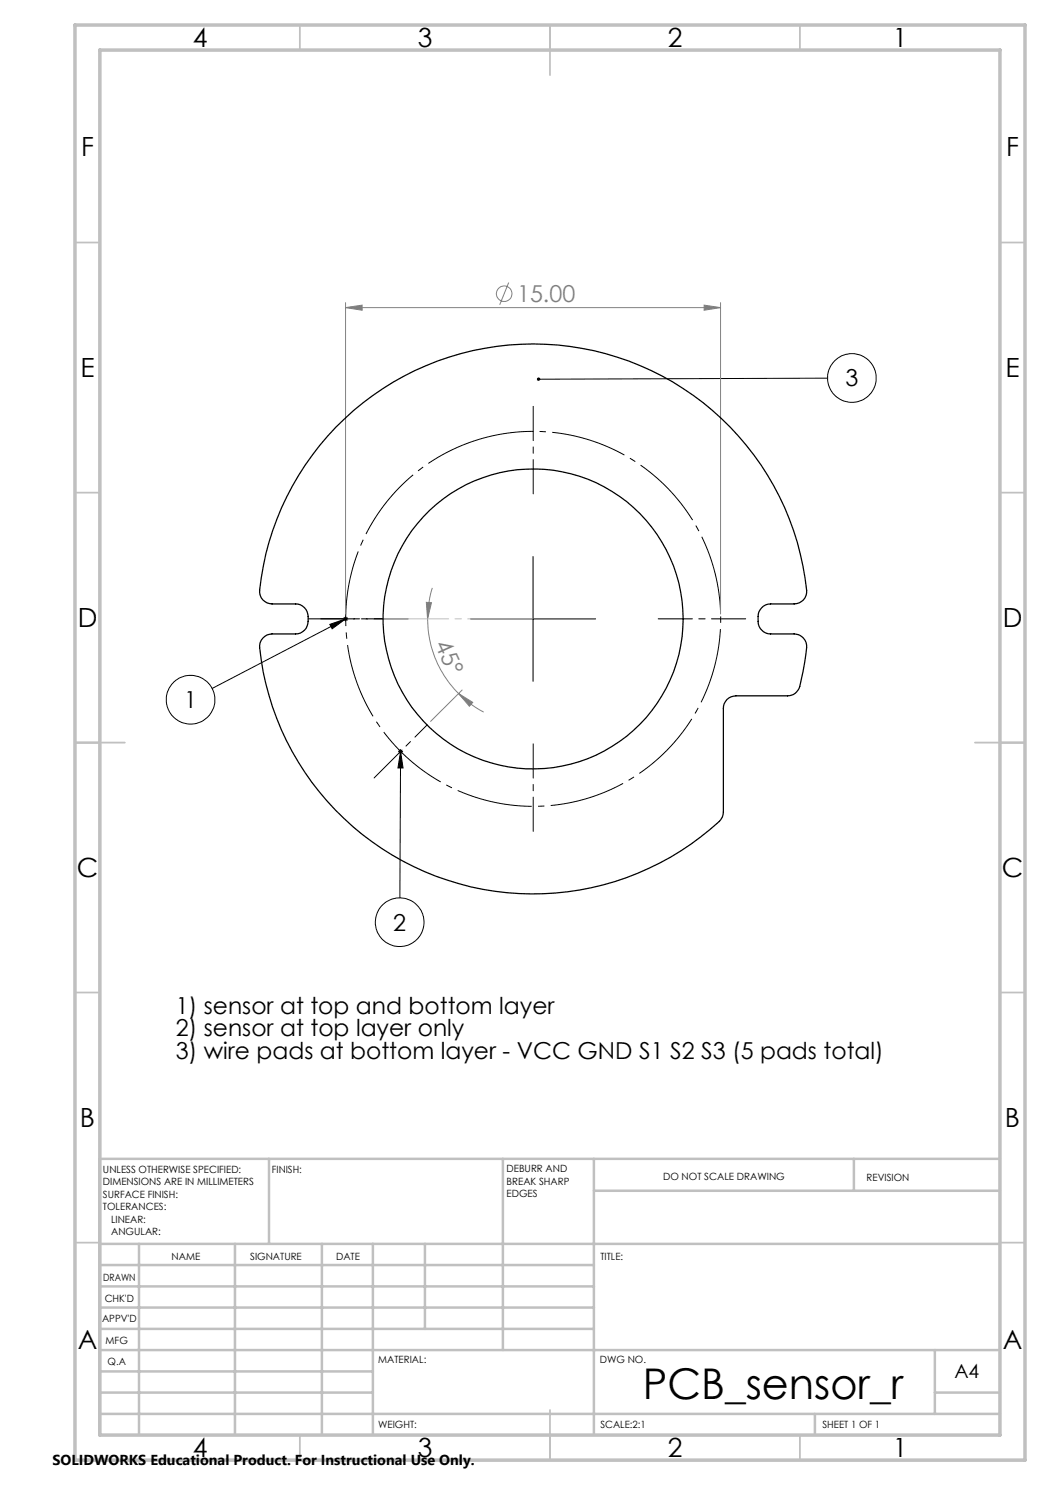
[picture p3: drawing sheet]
<svg xmlns="http://www.w3.org/2000/svg" width="210mm" height="297mm" viewBox="0 0 210 297" stroke-linecap="round" stroke-linejoin="round" font-family="sans-serif">
<g fill="none" stroke="#808080" stroke-width=".2">
<path d="M101.7 56.5l-1.8 4.5M69.1 61.5l3.3-.5v1.1zM69.1 60.5v62.3M69.1 61.5h75M140.8 61l3.3 .5-3.3 .6zM144.1 60.5v62.3M86.5 117.6a22.7 22.7 0 0 0-1 6.2M85.3 120.5h1l-.8 3.3zM85.5 123.8a21 21 0 0 0 6.2 14.9M91.7 138.7l2.8 1.8-.6 .7zM91.7 138.7a20.3 20.3 0 0 0 5 3.7M92.4 138l-6.3 6.3"/>
<circle cx="100.8" cy="58.7" r="1.56"/>
</g>
<g fill="none" stroke="#000" stroke-width=".2">
<path d="M165.5 75.6l-57.8 .2M106.6 111.3v25M66 124.9l3.1-1.1-2.7 2zM68.6 123.8h1M68.8 123.4l.7 .7M69.1 123.3v1M69.1 123.8l-26.7 13.9M69.5 123.4l-.7 .7M94.1 123.8h25M79.6 150.3h1M79.8 150l.7 .7M80.1 149.8v1"/>
<path d="M80.1 150.3l.5 3.3h-1zM80.1 150.3l-.1 29.3M80.5 150l-.7 .7"/>
<circle cx="170.4" cy="75.6" r="4.9"/>
<circle cx="38.1" cy="139.9" r="4.9"/>
<circle cx="79.9" cy="184.5" r="4.9"/>
</g>
<path d="M95.7 87.9a37.5 37.5 0 0 0-15.1 62.8 37.5 37.5 0 0 0 62.3-17.2 37.5 37.5 0 0 0-45.3-46.1l-1.9 .5" fill="none" stroke="#000" stroke-width=".2" stroke-dasharray="15.2 1.3 1.3 1.3" stroke-dashoffset="4.1" stroke-linecap="butt"/>
<path d="M106.6 98.8v-17.5M81.6 123.8h-17.5M131.6 123.8h17.5M106.6 148.8v17.5" fill="none" stroke="#000" stroke-width=".2" stroke-dasharray="15.2 1.3 1.3 1.3" stroke-dashoffset="8.4"/>
<path d="M61.6 123.8h15M74.8 155.6l10.6-10.6" fill="none" stroke="#000" stroke-width=".2" stroke-dasharray="15.2 1.3 1.3 1.3" stroke-dashoffset="7.5"/>
<path d="M106.6 123.8h-30" fill="none" stroke="#c0c0c0" stroke-width=".2" stroke-dasharray="15.2 1.3 1.3 1.3" stroke-dashoffset="2.1"/>
<g fill="none" stroke="#c0c0c0" stroke-width=".35">
<path d="M60 5v5M110 5v10M160 5v5M15 48.5h5M200 48.5h5M15 98.5h5M200 98.5h5M15 148.5h10M195 148.5h10M15 198.5h5M200 198.5h5M15 248.5h5"/>
<path d="M200 248.5h5M60 287v5M110 282v10M160 287v5"/>
</g>
<g fill="none" stroke="#c0c0c0" stroke-width=".5">
<path d="M53.8 231.8v17M100.6 231.8v38.2M118.8 231.8v55.2M118.8 238.2h81.2M170.8 231.8v6.4M200 231.8h-180v55.2M20 248.8h180M20 257.3h98.8M20 253h98.8M27.8 248.8v38.2M47 248.8v38.2M64.4 248.8v38.2"/>
<path d="M74.6 248.8v38.2M85 248.8v17M20 265.8h98.8M20 261.5h98.8M20 278.5h54.6M20 274.3h54.6M20 270h180M187 278.5h13M187 270v12.8M20 282.8h180M163 282.8v4.2"/>
</g>
<path d="M15 5h190v287h-190zM20 10h180v277h-180z" fill="none" stroke="#c0c0c0" stroke-width=".7"/>
<path d="M66 124.9l3.1-1.1-2.7 2zM80.1 150.3l.5 3.3h-1zM107.5 75.6l-.1 .2h.3h-.3a.33 .33 0 0 0 .4 .3 .33 .33 0 0 0 .2-.5 .33 .33 0 0 0-.5 0z" fill="#000"/>
<g fill="#808080">
<path d="M69.1 61.5l3.3-.5v1.1zM140.8 61l3.3 .5-3.3 .6z"/>
<path d="M85.3 120.5h1l-.8 3.3zM91.7 138.7l2.8 1.8-.6 .7z"/>
</g>
<g fill="none" stroke="#000" stroke-width=".25">
<path d="M67.2 85.4a55 55 0 0 1 57.6-13.5 55 55 0 0 1 36.5 46.7 2.49 2.49 0 0 1-2.5 2.2h-4.7a2.53 2.53 0 0 0-2.5 2.5 2.77 2.77 0 0 0 2 3.4l5.2 .1a2.54 2.54 0 0 1 2.5 2.7l-.9 5.9a5.3 5.3 0 0 1-1.1 3 2.24 2.24 0 0 1-1.8 .8h-10.3a2.47 2.47 0 0 0-2.5 2.5v20.7a2.54 2.54 0 0 1-.8 1.9 55 55 0 0 1-56.9 10.9 55 55 0 0 1-35.1-46.2 2.55 2.55 0 0 1 2.5-2.2h4.7a2.53 2.53 0 0 0 2.5-2.5 2.75 2.75 0 0 0-2.5-3.5h-4.7a2.49 2.49 0 0 1-2.5-2.8 55 55 0 0 1 15.3-32.6z"/>
<circle cx="106.6" cy="123.8" r="30"/>
</g>
<text font-size="8.5" x="128.6" y="279.7">PCB_sensor_r</text>
<g font-size="5.3">
<text x="38.5" y="9.5">4</text>
<text x="83.5" y="9.5">3</text>
<text x="133.6" y="9.5">2</text>
<text x="178.6" y="9.5">1</text>
<text x="16.2" y="31.3">F</text>
<text x="201.2" y="31.3">F</text>
<text x="16.1" y="75.5">E</text>
<text x="201.1" y="75.5">E</text>
<text x="15.5" y="125.5">D</text>
<text x="200.5" y="125.5">D</text>
<text x="15.4" y="175.5">C</text>
<text x="200.4" y="175.5">C</text>
<text x="16" y="225.5">B</text>
<text x="201" y="225.5">B</text>
<text x="15.5" y="269.8">A</text>
<text x="200.5" y="269.8">A</text>
<text x="38.5" y="291.5">4</text>
<text x="83.5" y="291.5">3</text>
<text x="133.6" y="291.5">2</text>
<text x="178.6" y="291.5">1</text>
</g>
<g font-size="4.7" fill="#808080">
<text x="103.4" y="60.4">15.00</text>
<text x="86.9" y="128.8" transform="rotate(66 86.9 128.8)">45°</text>
</g>
<g font-size="4.7">
<text x="169.1" y="77.3">3</text>
<text x="36.8" y="141.6">1</text>
<text x="78.7" y="186.1">2</text>
<text x="35.2" y="202.8">1) sensor at top and bottom layer</text>
<text x="35.2" y="207.3">2) sensor at top layer only</text>
<text x="35.2" y="211.8">3) wire pads at bottom layer - VCC GND S1 S2 S3 (5 pads total)</text>
</g>
<text font-size="3.9" x="190.9" y="275.5">A4</text>
<text font-size="2.9" x="10.5" y="292.9">SOLIDWORKS Educational Product. For Instructional Use Only.</text>
<g font-size="2">
<text x="20.6" y="234.6">UNLESS OTHERWISE SPECIFIED:</text>
<text x="20.6" y="237.1">DIMENSIONS ARE IN MILLIMETERS</text>
<text x="20.6" y="239.6">SURFACE FINISH:</text>
<text x="54.4" y="234.6">FINISH:</text>
<text x="101.3" y="234.5">DEBURR AND</text>
<text x="101.3" y="237">BREAK SHARP</text>
<text x="101.3" y="239.5">EDGES</text>
<text x="132.6" y="236">DO NOT SCALE DRAWING</text>
<text x="173.3" y="236.2">REVISION</text>
<text x="20.6" y="242.1">TOLERANCES:</text>
<text x="22.2" y="244.6">LINEAR:</text>
<text x="22.2" y="247.1">ANGULAR:</text>
<text x="34.3" y="252">NAME</text>
<text x="50" y="251.9">SIGNATURE</text>
<text x="67.2" y="251.9">DATE</text>
<text x="120.1" y="251.9">TITLE:</text>
<text x="20.6" y="256.1">DRAWN</text>
<text x="20.9" y="260.3">CHK'D</text>
<text x="20.4" y="264.4">APPV'D</text>
<text x="21.1" y="268.8">MFG</text>
<text x="21.5" y="273">Q.A</text>
<text x="75.6" y="272.5">MATERIAL:</text>
<text x="120" y="272.5">DWG NO.</text>
<text x="75.6" y="285.5">WEIGHT:</text>
<text x="120.1" y="285.6">SCALE:2:1</text>
<text x="164.5" y="285.6">SHEET 1 OF 1</text>
</g>
</svg>
